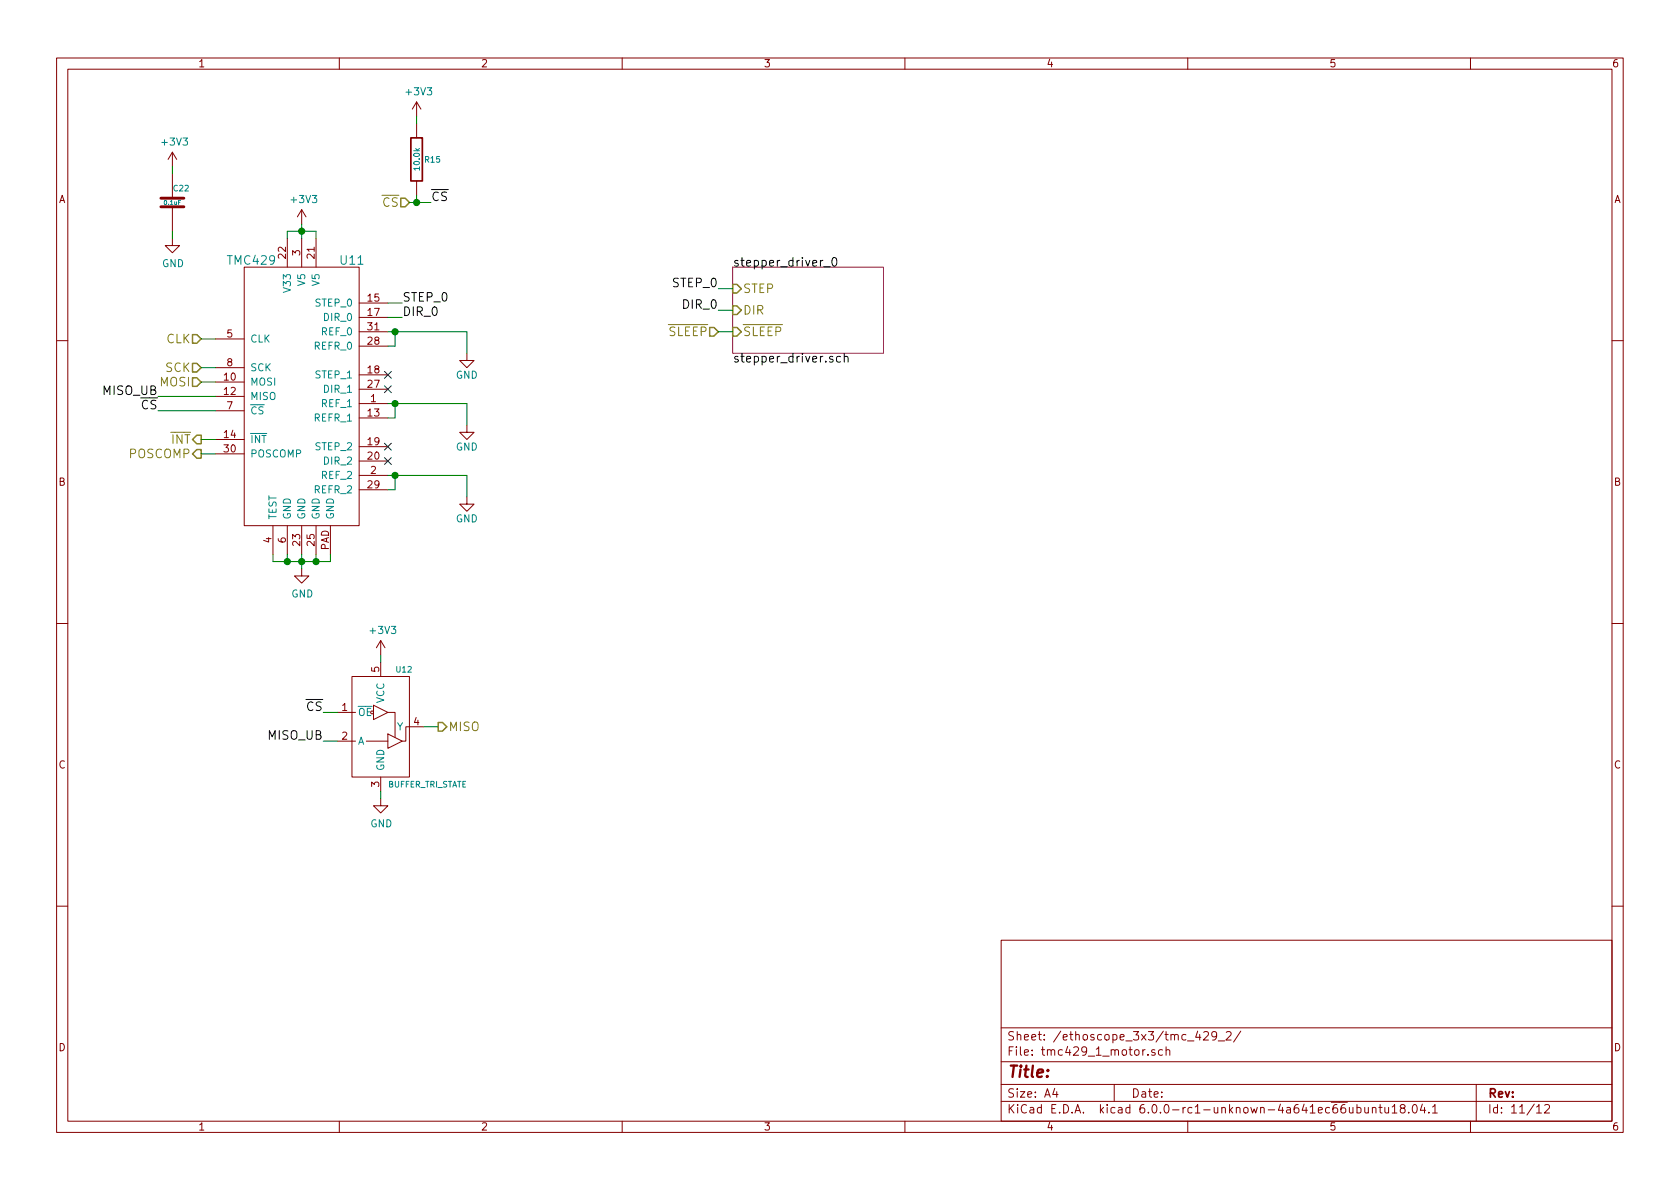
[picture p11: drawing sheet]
EESchema Schematic File Version 4
LIBS:ethoscope_stepper_controller_3x3-cache
EELAYER 29 0
EELAYER END
$Descr A4 11693 8268
encoding utf-8
Sheet 11 12
Title ""
Date ""
Rev ""
Comp ""
Comment1 ""
Comment2 ""
Comment3 ""
Comment4 ""
$EndDescr
Text HLabel 5000 2300 0    60   Input ~ 0
~SLEEP
$Sheet
S 5100 1850 1050 600 
U 58DB6271
F0 "stepper_driver_0" 60
F1 "stepper_driver.sch" 60
F2 "STEP" I L 5100 2000 60 
F3 "DIR" I L 5100 2150 60 
F4 "~SLEEP" I L 5100 2300 60 
$EndSheet
Wire Wire Line
	5000 2300 5100 2300
Text Label 5000 2000 2    60   ~ 0
STEP_0
Text Label 5000 2150 2    60   ~ 0
DIR_0
Wire Wire Line
	5000 2000 5100 2000
Wire Wire Line
	5000 2150 5100 2150
$Comp
L ethoscope_stepper_controller_3x3:TMC429 U?
U 1 1
P 2100 2750
AR Path="/58DAAD90/5B754166" Ref="U?"  Part="1" 
AR Path="/5B709419/5B754166" Ref="U?"  Part="1" 
AR Path="/5B70939E/5B754166" Ref="U?"  Part="1" 
AR Path="/5BA14F01/5BA151EE/5B754166" Ref="U11"  Part="1" 
F 0 "U11" H 2450 3700 60  0000 C CNN
F 1 "TMC429" H 1750 3700 60  0000 C CNN
F 2 "ethoscope_stepper_controller_3x3:QFN-5x5-32" H 2350 3600 60  0001 C CNN
F 3 "" H 2450 3700 60  0001 C CNN
F 4 "1460-1071-1-ND" H 2550 3800 60  0001 C CNN "PartNumber"
F 5 "IC MOTOR CONTROLLER SPI 32QFN" H 2650 3900 60  0001 C CNN "Description"
F 6 "digikey" H 2750 4000 60  0001 C CNN "Vendor"
	1    2100 2750
	1    0    0    -1  
$EndComp
Text HLabel 1400 2350 0    60   Input ~ 0
CLK
Wire Wire Line
	1500 2350 1400 2350
Text HLabel 1400 2550 0    60   Input ~ 0
SCK
Text HLabel 1400 2650 0    60   Input ~ 0
MOSI
Text HLabel 2850 1400 0    60   Input ~ 0
~CS
Wire Wire Line
	1500 2550 1400 2550
Wire Wire Line
	1500 2650 1400 2650
Wire Wire Line
	1500 2850 1100 2850
Text HLabel 3050 5050 2    60   Output ~ 0
MISO
Text HLabel 1400 3050 0    60   Output ~ 0
~INT
Text HLabel 1400 3150 0    60   Output ~ 0
POSCOMP
Wire Wire Line
	1500 2750 1100 2750
Wire Wire Line
	1500 3050 1400 3050
Wire Wire Line
	1500 3150 1400 3150
$Comp
L power:+3V3 #PWR?
U 1 1
P 2100 1550
AR Path="/58DAAD90/5B75417B" Ref="#PWR?"  Part="1" 
AR Path="/5B709419/5B75417B" Ref="#PWR?"  Part="1" 
AR Path="/5B70939E/5B75417B" Ref="#PWR?"  Part="1" 
AR Path="/5BA14F01/5BA151EE/5B75417B" Ref="#PWR098"  Part="1" 
F 0 "#PWR098" H 2100 1400 50  0001 C CNN
F 1 "+3V3" H 2115 1723 50  0000 C CNN
F 2 "" H 2100 1550 50  0001 C CNN
F 3 "" H 2100 1550 50  0001 C CNN
	1    2100 1550
	1    0    0    -1  
$EndComp
Wire Wire Line
	2000 1650 2000 1600
Wire Wire Line
	2000 1600 2100 1600
Wire Wire Line
	2200 1600 2200 1650
Wire Wire Line
	2100 1550 2100 1600
Connection ~ 2100 1600
$Comp
L power:GND #PWR?
U 1 1
P 2100 3950
AR Path="/58DAAD90/5B754186" Ref="#PWR?"  Part="1" 
AR Path="/5B709419/5B754186" Ref="#PWR?"  Part="1" 
AR Path="/5B70939E/5B754186" Ref="#PWR?"  Part="1" 
AR Path="/5BA14F01/5BA151EE/5B754186" Ref="#PWR099"  Part="1" 
F 0 "#PWR099" H 2100 3700 50  0001 C CNN
F 1 "GND" H 2105 3777 50  0000 C CNN
F 2 "" H 2100 3950 50  0001 C CNN
F 3 "" H 2100 3950 50  0001 C CNN
	1    2100 3950
	1    0    0    -1  
$EndComp
Wire Wire Line
	1900 3850 1900 3900
Wire Wire Line
	1900 3900 2000 3900
Wire Wire Line
	2300 3900 2300 3850
Wire Wire Line
	2000 3850 2000 3900
Connection ~ 2000 3900
Wire Wire Line
	2100 3850 2100 3900
Connection ~ 2100 3900
Wire Wire Line
	2200 3850 2200 3900
Connection ~ 2200 3900
$Comp
L ethoscope_stepper_controller_3x3:0.1uF C?
U 1 1
P 1200 1400
AR Path="/58DAAD90/5B754198" Ref="C?"  Part="1" 
AR Path="/5B709419/5B754198" Ref="C?"  Part="1" 
AR Path="/5B70939E/5B754198" Ref="C?"  Part="1" 
AR Path="/5BA14F01/5BA151EE/5B754198" Ref="C22"  Part="1" 
F 0 "C22" H 1200 1500 40  0000 L CNN
F 1 "0.1uF" H 1200 1400 30  0000 C CNN
F 2 "ethoscope_stepper_controller_3x3:SM0402" H 1238 1250 30  0001 C CNN
F 3 "" H 1200 1400 60  0000 C CNN
F 4 "digikey" H 1300 1600 60  0001 C CNN "Vendor"
F 5 "1276-1739-1-ND" H 1400 1700 60  0001 C CNN "PartNumber"
F 6 "CAP CER 0.1UF 25V Y5V 0402" H 1500 1800 60  0001 C CNN "Description"
	1    1200 1400
	1    0    0    -1  
$EndComp
$Comp
L power:+3V3 #PWR?
U 1 1
P 1200 1150
AR Path="/58DAAD90/5B75419F" Ref="#PWR?"  Part="1" 
AR Path="/5B709419/5B75419F" Ref="#PWR?"  Part="1" 
AR Path="/5B70939E/5B75419F" Ref="#PWR?"  Part="1" 
AR Path="/5BA14F01/5BA151EE/5B75419F" Ref="#PWR096"  Part="1" 
F 0 "#PWR096" H 1200 1000 50  0001 C CNN
F 1 "+3V3" H 1215 1323 50  0000 C CNN
F 2 "" H 1200 1150 50  0001 C CNN
F 3 "" H 1200 1150 50  0001 C CNN
	1    1200 1150
	1    0    0    -1  
$EndComp
$Comp
L power:GND #PWR?
U 1 1
P 1200 1650
AR Path="/58DAAD90/5B7541A5" Ref="#PWR?"  Part="1" 
AR Path="/5B709419/5B7541A5" Ref="#PWR?"  Part="1" 
AR Path="/5B70939E/5B7541A5" Ref="#PWR?"  Part="1" 
AR Path="/5BA14F01/5BA151EE/5B7541A5" Ref="#PWR097"  Part="1" 
F 0 "#PWR097" H 1200 1400 50  0001 C CNN
F 1 "GND" H 1205 1477 50  0000 C CNN
F 2 "" H 1200 1650 50  0001 C CNN
F 3 "" H 1200 1650 50  0001 C CNN
	1    1200 1650
	1    0    0    -1  
$EndComp
Wire Wire Line
	1200 1200 1200 1150
Wire Wire Line
	1200 1650 1200 1600
Wire Wire Line
	2700 2100 2800 2100
Wire Wire Line
	2700 2200 2800 2200
Text Label 2800 2100 0    60   ~ 0
STEP_0
Text Label 2800 2200 0    60   ~ 0
DIR_0
Wire Wire Line
	2100 1600 2200 1600
Wire Wire Line
	2100 1600 2100 1650
Wire Wire Line
	2000 3900 2100 3900
Wire Wire Line
	2100 3900 2100 3950
Wire Wire Line
	2100 3900 2200 3900
Wire Wire Line
	2200 3900 2300 3900
$Comp
L power:GND #PWR?
U 1 1
P 3250 3450
AR Path="/58DAAD90/5B7541BF" Ref="#PWR?"  Part="1" 
AR Path="/5B709419/5B7541BF" Ref="#PWR?"  Part="1" 
AR Path="/5B70939E/5B7541BF" Ref="#PWR?"  Part="1" 
AR Path="/5BA14F01/5BA151EE/5B7541BF" Ref="#PWR0105"  Part="1" 
F 0 "#PWR0105" H 3250 3200 50  0001 C CNN
F 1 "GND" H 3250 3300 50  0000 C CNN
F 2 "" H 3250 3450 50  0001 C CNN
F 3 "" H 3250 3450 50  0001 C CNN
	1    3250 3450
	1    0    0    -1  
$EndComp
$Comp
L power:GND #PWR?
U 1 1
P 3250 2950
AR Path="/58DAAD90/5B7541C5" Ref="#PWR?"  Part="1" 
AR Path="/5B709419/5B7541C5" Ref="#PWR?"  Part="1" 
AR Path="/5B70939E/5B7541C5" Ref="#PWR?"  Part="1" 
AR Path="/5BA14F01/5BA151EE/5B7541C5" Ref="#PWR0104"  Part="1" 
F 0 "#PWR0104" H 3250 2700 50  0001 C CNN
F 1 "GND" H 3250 2800 50  0000 C CNN
F 2 "" H 3250 2950 50  0001 C CNN
F 3 "" H 3250 2950 50  0001 C CNN
	1    3250 2950
	1    0    0    -1  
$EndComp
$Comp
L power:GND #PWR?
U 1 1
P 3250 2450
AR Path="/58DAAD90/5B7541CB" Ref="#PWR?"  Part="1" 
AR Path="/5B709419/5B7541CB" Ref="#PWR?"  Part="1" 
AR Path="/5B70939E/5B7541CB" Ref="#PWR?"  Part="1" 
AR Path="/5BA14F01/5BA151EE/5B7541CB" Ref="#PWR0103"  Part="1" 
F 0 "#PWR0103" H 3250 2200 50  0001 C CNN
F 1 "GND" H 3250 2300 50  0000 C CNN
F 2 "" H 3250 2450 50  0001 C CNN
F 3 "" H 3250 2450 50  0001 C CNN
	1    3250 2450
	1    0    0    -1  
$EndComp
Wire Wire Line
	2700 2300 2750 2300
Wire Wire Line
	2700 2800 2750 2800
Wire Wire Line
	2700 3300 2750 3300
Wire Wire Line
	3250 2300 3250 2450
Wire Wire Line
	3250 2800 3250 2950
Wire Wire Line
	3250 3300 3250 3450
Wire Wire Line
	2700 2400 2750 2400
Wire Wire Line
	2750 2400 2750 2300
Connection ~ 2750 2300
Wire Wire Line
	2750 2300 3250 2300
Wire Wire Line
	2700 2900 2750 2900
Wire Wire Line
	2750 2900 2750 2800
Connection ~ 2750 2800
Wire Wire Line
	2750 2800 3250 2800
Wire Wire Line
	2700 3400 2750 3400
Wire Wire Line
	2750 3400 2750 3300
Connection ~ 2750 3300
Wire Wire Line
	2750 3300 3250 3300
Text Label 1100 2750 2    60   ~ 0
MISO_UB
Text Label 1100 2850 2    60   ~ 0
~CS
$Comp
L ethoscope_stepper_controller_3x3:BUFFER_TRI_STATE U?
U 1 1
P 2650 5050
AR Path="/58DAAD90/5B7541E8" Ref="U?"  Part="1" 
AR Path="/5B70939E/5B7541E8" Ref="U?"  Part="1" 
AR Path="/5B709419/5B7541E8" Ref="U?"  Part="1" 
AR Path="/5BA14F01/5BA151EE/5B7541E8" Ref="U12"  Part="1" 
F 0 "U12" H 2750 5450 40  0000 L CNN
F 1 "BUFFER_TRI_STATE" H 2700 4650 40  0000 L CNN
F 2 "ethoscope_stepper_controller_3x3:SOT-23-5" H 2650 5050 60  0001 C CNN
F 3 "" H 2650 5050 60  0001 C CNN
F 4 "digikey" H 2850 5350 60  0001 C CNN "Vendor"
F 5 "296-11603-1-ND" H 2950 5250 60  0001 C CNN "PartNumber"
F 6 "IC BUF NON-INVERT 5.5V SOT23-5" H 3050 5150 60  0001 C CNN "Description"
	1    2650 5050
	1    0    0    -1  
$EndComp
$Comp
L power:+3V3 #PWR?
U 1 1
P 2650 4550
AR Path="/58DAAD90/5B7541EF" Ref="#PWR?"  Part="1" 
AR Path="/5B709419/5B7541EF" Ref="#PWR?"  Part="1" 
AR Path="/5B70939E/5B7541EF" Ref="#PWR?"  Part="1" 
AR Path="/5BA14F01/5BA151EE/5B7541EF" Ref="#PWR0100"  Part="1" 
F 0 "#PWR0100" H 2650 4400 50  0001 C CNN
F 1 "+3V3" H 2665 4723 50  0000 C CNN
F 2 "" H 2650 4550 50  0001 C CNN
F 3 "" H 2650 4550 50  0001 C CNN
	1    2650 4550
	1    0    0    -1  
$EndComp
$Comp
L power:GND #PWR?
U 1 1
P 2650 5550
AR Path="/58DAAD90/5B7541F5" Ref="#PWR?"  Part="1" 
AR Path="/5B709419/5B7541F5" Ref="#PWR?"  Part="1" 
AR Path="/5B70939E/5B7541F5" Ref="#PWR?"  Part="1" 
AR Path="/5BA14F01/5BA151EE/5B7541F5" Ref="#PWR0101"  Part="1" 
F 0 "#PWR0101" H 2650 5300 50  0001 C CNN
F 1 "GND" H 2655 5377 50  0000 C CNN
F 2 "" H 2650 5550 50  0001 C CNN
F 3 "" H 2650 5550 50  0001 C CNN
	1    2650 5550
	1    0    0    -1  
$EndComp
Wire Wire Line
	2650 4550 2650 4600
Wire Wire Line
	2650 5500 2650 5550
Wire Wire Line
	2350 5150 2250 5150
Wire Wire Line
	2350 4950 2250 4950
Text Label 2250 4950 2    60   ~ 0
~CS
$Comp
L ethoscope_stepper_controller_3x3:10.0k R?
U 1 1
P 2900 1100
AR Path="/58DAAD90/5B754203" Ref="R?"  Part="1" 
AR Path="/5B70939E/5B754203" Ref="R?"  Part="1" 
AR Path="/5B709419/5B754203" Ref="R?"  Part="1" 
AR Path="/5BA14F01/5BA151EE/5B754203" Ref="R15"  Part="1" 
F 0 "R15" H 2950 1100 40  0000 L CNN
F 1 "10.0k" V 2900 1100 40  0000 C CNN
F 2 "ethoscope_stepper_controller_3x3:SM0402" V 2830 1100 30  0001 C CNN
F 3 "" H 2900 1100 30  0000 C CNN
F 4 "digikey" V 3080 1200 60  0001 C CNN "Vendor"
F 5 "P10KJCT-ND" V 3180 1300 60  0001 C CNN "PartNumber"
F 6 "RES SMD 10K OHM 5% 1/10W 0402" V 3280 1400 60  0001 C CNN "Description"
	1    2900 1100
	1    0    0    -1  
$EndComp
Wire Wire Line
	2850 1400 2900 1400
Wire Wire Line
	2900 1350 2900 1400
Connection ~ 2900 1400
Wire Wire Line
	2900 1400 3000 1400
Text Label 3000 1400 0    60   ~ 0
~CS
$Comp
L power:+3V3 #PWR?
U 1 1
P 2900 800
AR Path="/58DAAD90/5B75420F" Ref="#PWR?"  Part="1" 
AR Path="/5B709419/5B75420F" Ref="#PWR?"  Part="1" 
AR Path="/5B70939E/5B75420F" Ref="#PWR?"  Part="1" 
AR Path="/5BA14F01/5BA151EE/5B75420F" Ref="#PWR0102"  Part="1" 
F 0 "#PWR0102" H 2900 650 50  0001 C CNN
F 1 "+3V3" H 2915 973 50  0000 C CNN
F 2 "" H 2900 800 50  0001 C CNN
F 3 "" H 2900 800 50  0001 C CNN
	1    2900 800 
	1    0    0    -1  
$EndComp
Wire Wire Line
	2900 800  2900 850 
Wire Wire Line
	2950 5050 3050 5050
Text Label 2250 5150 2    60   ~ 0
MISO_UB
NoConn ~ 2700 2600
NoConn ~ 2700 2700
NoConn ~ 2700 3100
NoConn ~ 2700 3200
$EndSCHEMATC
